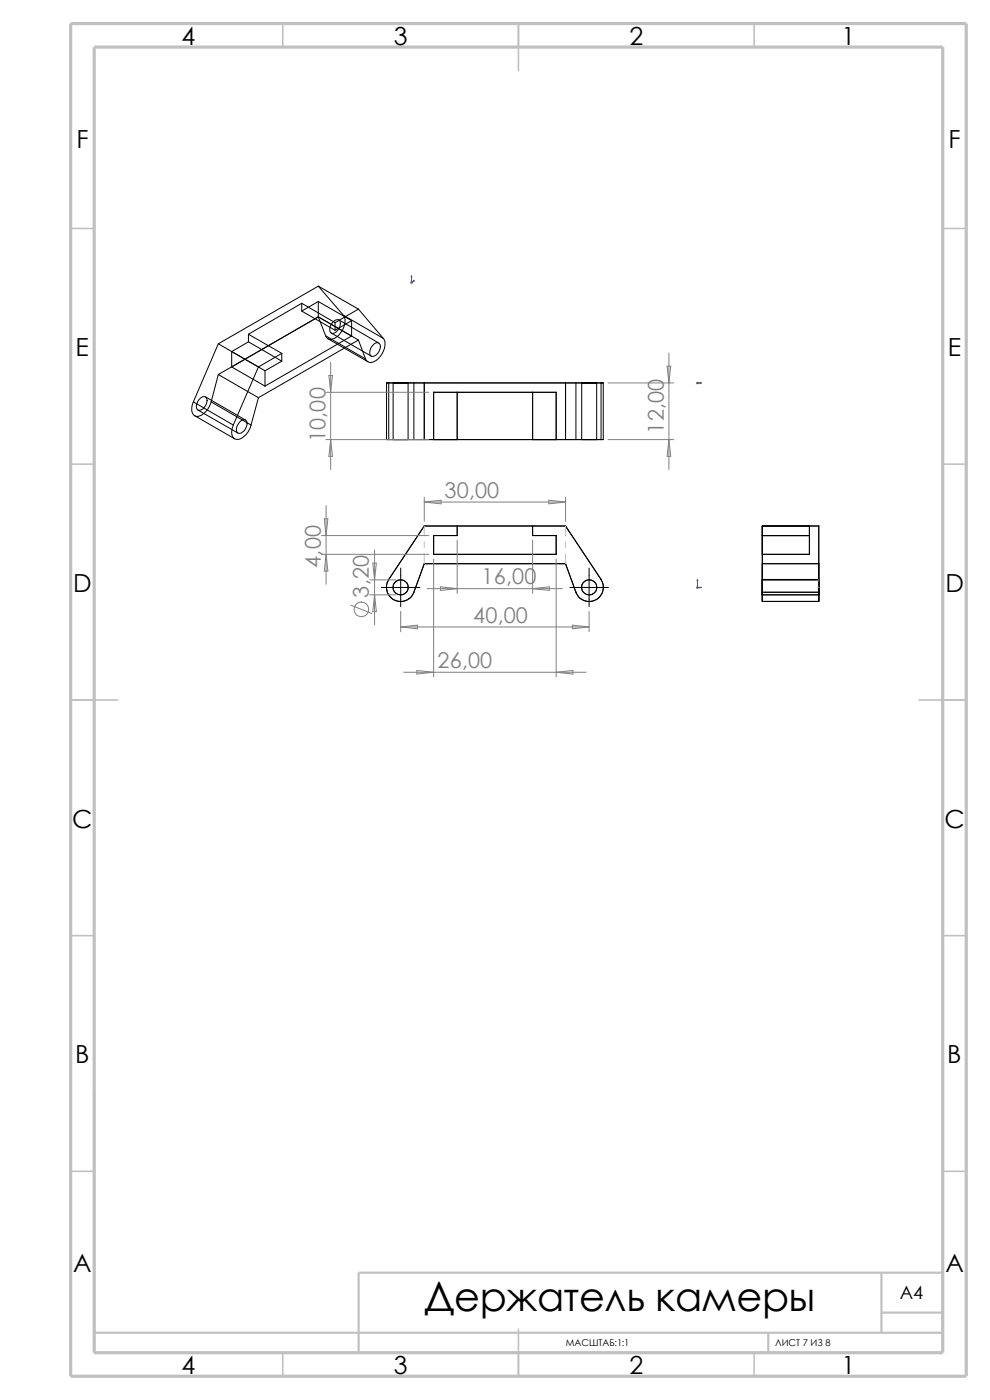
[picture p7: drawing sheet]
<svg xmlns="http://www.w3.org/2000/svg" width="210mm" height="297mm" viewBox="0 0 210 297" stroke-linecap="round" stroke-linejoin="round" font-family="sans-serif">
<g fill="none" stroke="#c0c0c0" stroke-width=".34">
<path d="M60 5v5M110 5v10M160 5v5M15 48.5h5M200 48.5h5M15 98.5h5M200 98.5h5M15 148.5h10M195 148.5h10M15 198.5h5M200 198.5h5M15 248.5h5"/>
<path d="M200 248.5h5M60 287v5M110 282v10M160 287v5"/>
</g>
<path d="M20 231.7v55.3M187 278.5h13M187 270v12.7M200 270h-123.9v17M20 282.7h180M163 282.7v4.3" fill="none" stroke="#c0c0c0" stroke-width=".47"/>
<path d="M15 5h190v287h-190zM20 10h180v277h-180z" fill="none" stroke="#c0c0c0" stroke-width=".68" stroke-linecap="butt"/>
<g fill="none" stroke="#000" stroke-width=".21">
<path d="M46.3 72.9l-5.3 12.4M46.3 79.5l8.5 4.9M46.3 79.5l-1.5 5.8M46.3 72.9l8.5 5M49.1 77.9l7.1 4M49.1 74.6v3.3M49.1 74.6l7.1 4.1M52.7 70.9l7.1 4.1M52.7 72.5l-3.6 2.1M52.7 70.9v1.6M52.7 72.5l7.1 4.1M54.8 77.9l-5.3 12.3"/>
<path d="M56.2 78.7v3.2M59.8 76.6l-3.6 2.1M59.8 75v1.6M59.8 75l-5 2.9M64 64.3l-11.3 6.6M64 64.3l7.1 4.2M64 64.3v1.7M64 66l7.1 4.1M67.5 60.7l-21.2 12.2M67.5 67.2l8.5 4.9M67.5 60.7l8.5 4.9M67.5 64l-3.5 2"/>
<path d="M67.5 64l7.1 4M67.5 60.7l5.4 6.2M67.5 67.2l-18.4 10.7M67.5 67.2l7.1 4.1M67.5 64v3.2M67.5 67.2l1.6 4M67.5 67.2l-21.2 12.3M69.1 71.2l8.5 5M69.6 71.9l8.5 4.9M70.3 70.7l8.5 4.9M70.7 68.3a.84 .84 0 0 1 1.4-.1 2 2 0 0 1-1.7 2.5 1.38 1.38 0 0 1 0-2zM71.1 68.5v1.6"/>
<path d="M71.9 67.9l8.4 4.9M72.9 66.9l8.4 4.9M72.9 66.9a3.7 3.7 0 0 1-1.2 4.3 1.86 1.86 0 0 1-2.3 .6l-.3-.6M74.6 68l-3.5 2.1M74.6 68v3.3M74.6 71.3l-18.4 10.6M76 72.1l-21.2 12.3M76 72.1l1.6 4.1M76 65.6l5.3 6.2M76 65.6l-4.9 2.9M79.3 73a.81 .81 0 0 1 1.1-.2 .81 .81 0 0 1 .2 1.1v.2a1.6 1.6 0 0 1-1.9 1.4 1.88 1.88 0 0 1 .6-2.5zM81.3 71.8a3.3 3.3 0 0 1-.7 3.9 2.14 2.14 0 0 1-2.7 1l-.3-.5"/>
<path d="M41 85.3l8.5 4.9M41 85.3a2.32 2.32 0 0 0 .4 2.9 2.46 2.46 0 0 0 2.7-1.5l.7-1.4M41.3 88.2l8.5 4.9M42 87l8.5 4.9M42.5 84.5a.79 .79 0 0 1 1.1-.2 .79 .79 0 0 1 .3 1l-.2 .5a1.71 1.71 0 0 1-1.6 1.2 1.59 1.59 0 0 1 .3-2.4zM43.6 84.2l8.5 4.9M44.8 85.3l8.5 4.9M49.5 90.2a2.26 2.26 0 0 0 .4 2.9 2.82 2.82 0 0 0 3-2l.4-.9M51 89.4a.81 .81 0 0 1 1.1-.3 .81 .81 0 0 1 .3 1.2 1.78 1.78 0 0 1-1.9 1.6 1.87 1.87 0 0 1 .5-2.5zM54.8 84.4l-1.5 5.8M82 81.2v12.1M82.5 93.3h45"/>
<path d="M82.5 81.2h45M82.5 81.2v12.1M82.5 81.2h-.5h5.8v12.1h-5.8h.5M83.4 81.2v12.1M83.4 81.2h3.2zM83.4 93.3h3.2zM86.6 81.2v12.1M90 81.2v12.1M92 93.3v-10.1h26v10.1M97 83.2v10.1M113 83.2v10.1M120 81.2v12.1"/>
<path d="M123.4 81.2h3.2zM123.4 93.3h3.2zM123.4 81.2v12.1M126.6 81.2v12.1M127.5 81.2h.5h-5.8v12.1h5.8h-.5M127.5 81.2v12.1M128 81.2v12.1M97 111.6v2M113 111.6v2h5v4h-26v-4h5M120 119.6l2.2 6M120 111.6l7.5 11.3M120 111.6h-30l-7.5 11.3"/>
<path d="M120 119.6h-30l-2.2 6M161.7 113.6h10M161.7 119.6h12M171.7 111.6v6h-10M173.7 111.6v14M173.7 111.6h-12v14M80.9 124.6h8.2M82.5 122.9h.1M82.5 122.9a3 3 0 0 0 1.1 4.4 3 3 0 0 0 4.2-1.7M85 120.5v8.2M87.8 125.6h.1M120.9 124.6h8.2"/>
<path d="M122.2 125.6h.1M125 120.5v8.2M127.5 122.9a3 3 0 0 1-1.1 4.4 3 3 0 0 1-4.2-1.7M127.5 122.9h.1M161.7 127.6h12M161.7 126.2h12M161.7 123h12M161.7 125.6h12M161.7 125.6v2v-4.7h12v4.7v-2M161.7 123v3.2zM173.7 123v3.2z"/>
<circle cx="85" cy="124.6" r="1.58"/>
<circle cx="125" cy="124.6" r="1.58"/>
</g>
<g fill="#00f" stroke="#00f" stroke-width=".21">
<path d="M173.7 122.9l.1 .4h-.2z"/>
<path d="M148.5 124.5l.3 .1-.3 .1z"/>
<path d="M148 122.9v.4h-.1z"/>
<path d="M148.5 81.2h.3l-.3 .1z"/>
<path d="M87.6 59.6h.3l-.2 .2z"/>
<path d="M87.3 58.5l.1 .3h-.2z"/>
</g>
<g fill="none" stroke="#00f" stroke-width=".21">
<path d="M87.2 59.9h.3M87.2 59.8l.3 .3M87.3 58.5v1.6M87.4 59.8l-.3 .3M87.9 59.6l-.6 .3M147.8 81.2h1M147.8 81.1l.3 .3M148 81.2h.1M148 81.1v.3M148.1 81.1l-.3 .3M147.8 124.6h1M147.8 124.5l.3 .3"/>
<path d="M148 122.9v1.9M148.1 124.5l-.3 .3M173.6 124.6h.3M173.6 124.5l.3 .3M173.7 124.6h.1M173.7 122.9v1.9M173.8 124.5l-.3 .3"/>
</g>
<path d="M90 111.6v2.1M90 114.9v1.3M90 117.5v2.1M120 111.6v2.1M120 114.9v1.3M120 117.5v2.1" fill="none" stroke="#c0c0c0" stroke-width=".21"/>
<g fill="none" stroke="#808080" stroke-width=".21">
<path d="M69.8 79.7h.7l-.4 3.5zM70.1 76.9v22.7M141.5 77.7h.8l-.4 3.5zM141.9 74.9v24.7M69.1 83.2h21.9M69.1 93.3h21.9M70.1 93.3l.4 3.5h-.7zM129 93.3h13.9M129 81.2h13.9M141.9 93.3l.4 3.5h-.8zM68.2 113.6h22.8M68.2 117.6h22.8"/>
<path d="M68.8 110.1h.8l-.4 3.5zM69.2 107.3v16.7M69.2 117.6l.4 3.6h-.8zM79.1 119.5h.7l-.3 3.5zM79.5 116.7v15.8M90 105.5v5.1M90 106.5h30M90 106.5l3.6-.4v.8zM92 118.6v25M97 114.6v11.3M113 114.6v11.3M116.4 106.1l3.6 .4-3.6 .4z"/>
<path d="M118 118.6v25M120 105.5v5.1M74.5 128.4l4.4 1.8M78.4 123h5.6M78.4 126.2h5.6M79.5 126.2l.3 3.6h-.7zM85 129.7v4.3M85 133h40M85 133l3.6-.4v.8zM90.6 124.9h28.7M93.4 124.5l3.6 .4-3.6 .4zM113 124.9l3.5-.4v.8z"/>
<path d="M121.4 132.6l3.6 .4-3.6 .4zM125 129.7v4.3M85.6 142.6h38.7M88.4 142.2l3.6 .4-3.6 .4zM118 142.6l3.5-.4v.8z"/>
<circle cx="76.7" cy="129.3" r="1.56"/>
</g>
<text font-size="8.5" x="90.1" y="278.2">Держатель камеры</text>
<g font-size="5.3">
<text x="38.5" y="9.6">4</text>
<text x="83.5" y="9.6">3</text>
<text x="133.5" y="9.6">2</text>
<text x="178.5" y="9.6">1</text>
<text x="16.2" y="31.3">F</text>
<text x="201.2" y="31.3">F</text>
<text x="16" y="75.6">E</text>
<text x="201.1" y="75.6">E</text>
<text x="15.5" y="125.6">D</text>
<text x="200.6" y="125.6">D</text>
<text x="15.3" y="175.6">C</text>
<text x="200.3" y="175.6">C</text>
<text x="16" y="225.6">B</text>
<text x="201" y="225.6">B</text>
<text x="15.5" y="269.8">A</text>
<text x="200.5" y="269.8">A</text>
<text x="38.5" y="291.6">4</text>
<text x="83.5" y="291.6">3</text>
<text x="133.5" y="291.6">2</text>
<text x="178.5" y="291.6">1</text>
</g>
<g font-size="4.6" fill="#808080">
<text x="69" y="93.8" transform="rotate(-90 69 93.8)">10,00</text>
<text x="140.8" y="92" transform="rotate(-90 140.8 92)">12,00</text>
<text x="94.3" y="105.6">30,00</text>
<text x="68.1" y="120.5" transform="rotate(-90 68.1 120.5)">4,00</text>
<text x="102.2" y="124">16,00</text>
<text x="78.3" y="126.8" transform="rotate(-90 78.3 126.8)">3,20</text>
<text x="100.4" y="132.1">40,00</text>
<text x="92.8" y="141.7">26,00</text>
</g>
<text font-size="3.9" x="190.9" y="275.5">A4</text>
<g font-size="2">
<text x="120.1" y="285.6">МАСШТАБ:1:1</text>
<text x="164.5" y="285.6">ЛИСТ 7 ИЗ 8</text>
</g>
</svg>
